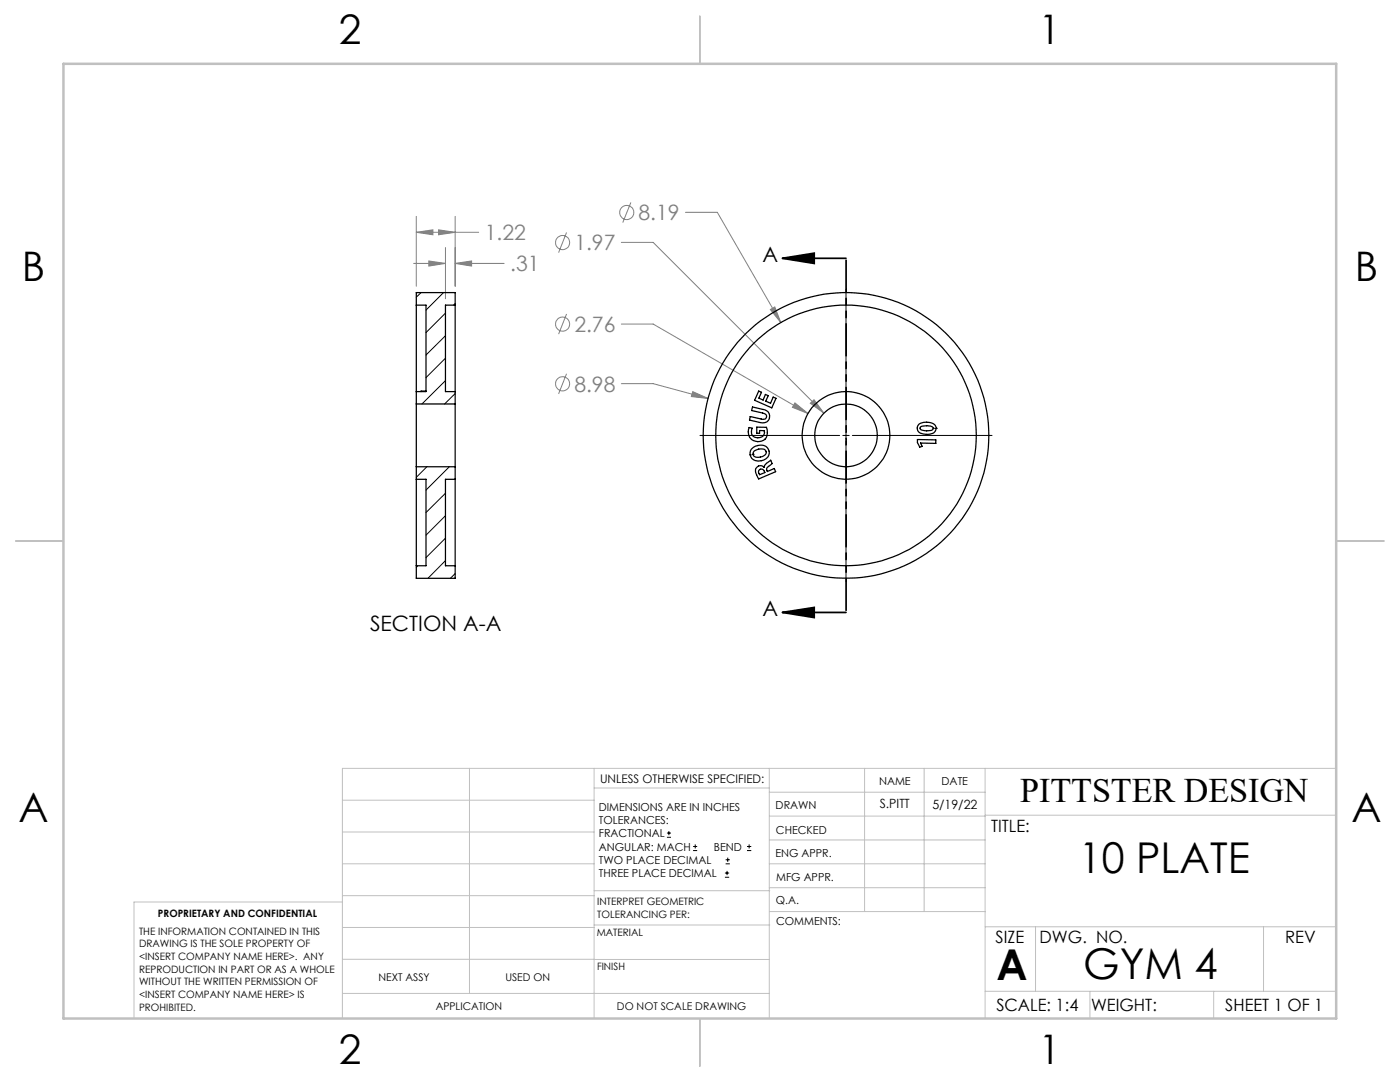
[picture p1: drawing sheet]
<svg xmlns="http://www.w3.org/2000/svg" width="279mm" height="216mm" viewBox="0 0 279 216" stroke-linecap="round" stroke-linejoin="round" font-family="sans-serif">
<g fill="none" stroke="#808080" stroke-width=".2">
<path d="M82.5 52.6h6.4M83.1 46.4l3.3-.5v.9zM83.1 43.2v13.9M83.1 46.4h12.4M85.6 52.1l3.3 .5-3.3 .5zM87.5 45.9l3.3 .5-3.3 .4zM88.9 49.4v10.2M90.8 52.6l3.3-.5v1zM90.8 43.2v13.9M90.8 52.6h9.8M113.1 46.4l-1.6 4M124 48.4h6.4l34 34"/>
<path d="M125.9 40.4l-1.6 4M136.8 42.4h6.4l12.6 21.9M113.1 62.7l-1.6 4M113.1 74.6l-1.6 4M124 64.7h6.4l30.9 17.8M124 76.6h6.4l10.9 2.9M138.3 78.1l3 1.4-3.3-.4zM153.7 61.8l.9-.6 1.2 3.1zM158.6 80.4l2.7 2.1-3.1-1.2zM161.7 80.5l.8-.7 1.9 2.6z"/>
<circle cx="112.3" cy="48.4" r="1.41"/>
<circle cx="125.1" cy="42.4" r="1.42"/>
<circle cx="112.3" cy="76.6" r="1.42"/>
<circle cx="112.3" cy="64.7" r="1.41"/>
</g>
<g fill="none" stroke="#000" stroke-width=".2">
<path d="M168.8 57.7v27.9M139.7 86.9h27.9M168.2 86.9h1.3M168.8 86.3v1.2M168.8 88.2v27.8M170.1 86.9h27.9M133.1 167.1h.8M133.1 166.2h.8M133.5 165.8v.9M138.3 169.7h.8M138.3 168.9h.8M138.7 168.5v.8"/>
<path d="M144.7 175h.8M144.7 174.2h.8M144.8 172.4h.9M144.8 171.6h.9M145.1 173.8v.8M145.2 171.1v.9M149.1 169.7h.8M149.1 168.9h.8M149.5 168.5v.8"/>
</g>
<path d="M156.1 51.5l6.4-1v2.1zM156.1 51.5h12.7M156.1 122.2l6.4-1v2zM156.1 122.2h12.7" fill="none" stroke="#000" stroke-width=".35"/>
<path d="M168.9 51.5v70.7" fill="none" stroke="#000" stroke-width=".35" stroke-dasharray="6.3 1.3 1.3 1.3 1.3 1.3" stroke-dashoffset="-.4"/>
<g fill="none" stroke="#c0c0c0" stroke-width=".2">
<path d="M68.3 159.7h50.3M93.7 153.3v44.9M118.6 153.3v49.9M118.6 157.2h34.9M153.5 153.3v49.9M153.5 158.1h43.1M172.5 153.3v28.6M184.4 153.3v28.6M196.6 153.3v49.9M266.7 153.3h-198.4v49.9M68.3 178.7h50.3M68.3 172.4h50.3"/>
<path d="M68.3 166h50.3M68.3 180h-41.6v23.2M118.6 177.7h35M153.5 167.6h43.1M153.5 162.8h43.1M153.5 172.4h43.1M153.5 177.1h43.1M196.6 162.7h70.1M68.3 198.2h85.2M68.3 191.4l85.2 .1M68.3 185.1h50.3M118.6 184.6h35"/>
<path d="M153.6 181.9h43M196.6 197.8h70.1M196.6 184.9h70.1M206.7 184.9v12.9M217.5 197.8v5.4M242.2 197.8v5.4M252.2 184.9v12.9"/>
</g>
<path d="M139.7 3.2v9.5M3.1 107.9h9.6M266.7 107.9h9.5M139.7 203.2v9.6" fill="none" stroke="#c0c0c0" stroke-width=".25"/>
<path d="M12.7 12.7h254v190.5h-254z" fill="none" stroke="#c0c0c0" stroke-width=".5"/>
<path d="M156.1 51.5l6.4-1v2.1zM156.1 122.2l6.4-1v2z" fill="#000"/>
<path d="M161.7 80.5l2.7 1.9-1.9-2.6zM158.6 80.4l-.4 .9 3.1 1.2zM153.7 61.8l2.1 2.5-1.2-3.1zM138.3 78.1l-.3 1 3.3 .4zM90.8 52.6l3.3-.5v1zM85.6 52.1l3.3 .5-3.3 .5zM87.5 45.9l3.3 .5-3.3 .4zM83.1 46.4l3.3-.5v.9z" fill="#808080"/>
<g fill="none" stroke="#000" stroke-width=".25">
<path d="M83.1 60.9v17.2M83.1 60.9v-2.5h7.7v2.5M83.1 78.1v2.5M83.1 60.9h1.9v17.2h-1.9M85 78h-1v.1M90.8 60.9v17.2M90.8 78.1v2.5M90.8 60.9h-1.9v17.2h1.9M151.4 78l.6 .3-.6 1.1 .9 .4 .5-1.1 .5 .3-.5 1 1 .5 .5-1.3 .6 .3-.9 1.9-3.4-1.5zM83.1 80.6v12.5M83.1 95.6v17.3M83.1 95.6h1.9v17.3h-1.9"/>
<path d="M83.1 93.1v2.5M83.1 93.1h7.7M83.1 80.6h7.7M90.8 95.6v17.3M90.8 80.6v12.5M90.8 95.6h-1.9v17.3h1.9M90.8 93.1v2.5M149.5 85.3l.6 .1a1.32 1.32 0 0 0 .7 1.9 1.32 1.32 0 0 0 1.8-1l-.1-.4h-.9v.6l-.6-.1v-1.2l2 .1a1.96 1.96 0 0 1-.9 2.7 1.97 1.97 0 0 1-2.3-.4 1.97 1.97 0 0 1-.3-2.3zM149.7 90.8h.1M149.9 89.6a2.34 2.34 0 0 1 3.2-.3 1.6 1.6 0 0 1 .3 1.7 1.6 1.6 0 0 1-1.5 .9 1.59 1.59 0 0 1-1.8-.4 1.59 1.59 0 0 1-.2-1.9zM150.2 81.2l2.1 .5a1.36 1.36 0 0 1 1.3 1.7 1.36 1.36 0 0 1-1.9 .9l-2.1-.5 .1-.7 2.2 .5a.67 .67 0 0 0 1.1-.4 .67 .67 0 0 0-.8-.8l-2.2-.5zM150.3 90.7h.1"/>
<path d="M150.5 90.1a1.86 1.86 0 0 1 2.3-.2 .81 .81 0 0 1-.6 1.2l-.4 .1a.99 .99 0 0 1-1.5-.7zM151 93.3l.2-.2a.97 .97 0 0 1 1.3 .1l.3-.6 1-.8 .3 .7-1 .8-.1 .4 .1 .4 1.4-.6 .3 .6-3.4 1.5-.6-1.2a1.07 1.07 0 0 1 .2-1.1zM151.6 93.8a.66 .66 0 0 1 .7-.1 .66 .66 0 0 1 .3 .6l-1 .4-.2-.4zM183.1 87.7l3.7 .1v.7l-3.1-.1 .3 .7-.4 .1-.5-.9zM183.4 84.6a2.87 2.87 0 0 1 3.3 .3 1.18 1.18 0 0 1-1.1 1.7 2.68 2.68 0 0 1-2.4-.6 1.14 1.14 0 0 1 .2-1.4zM183.8 85.1a2.91 2.91 0 0 1 2.4 .2 .43 .43 0 0 1-.1 .5 .43 .43 0 0 1-.4 .1h-1.2a.71 .71 0 0 1-.9-.5zM186.3 85.5h.1M186.8 85.5h.1M83.1 112.9v2.5h7.7v-2.5"/>
<circle cx="168.8" cy="86.9" r="6.3"/>
<circle cx="168.8" cy="86.9" r="8.7"/>
<circle cx="168.8" cy="86.9" r="28.5"/>
<circle cx="168.8" cy="86.9" r="26"/>
</g>
<g fill="none" stroke="#000" stroke-width=".2">
<path d="M84 58.4l-.9 .9M88.5 58.4l-3.5 3.5M88.9 62.5l-3.9 3.9M88.9 67l-3.9 3.8M88.9 71.5l-3.9 3.9M88.9 76l-4.7 4.6M90.8 60.5l-.3 .4M90.8 78.5l-2.1 2.1M85.2 93.1l-2.1 2.1M88.9 98.4l-3.9 3.9M89.7 93.1l-4.7 4.7M83.4 112.9l-.3 .3"/>
<path d="M88.9 102.9l-3.9 3.9M88.9 107.4l-3.9 3.9M88.9 111.9l-3.5 3.5M90.8 114.4l-.9 1"/>
</g>
<g font-size="8.5">
<text x="215.3" y="174.2">10 PLATE</text>
<text x="198.9" y="195.5">A</text>
<text x="216.2" y="195.4">GYM 4</text>
</g>
<g font-size="8.1">
<text x="67.6" y="8.9">2</text>
<text x="207.3" y="8.9">1</text>
<text x="4.4" y="56.1">B</text>
<text x="270.4" y="56.1">B</text>
<text x="3.7" y="164.1">A</text>
<text x="269.7" y="164.1">A</text>
<text x="67.6" y="212.4">2</text>
<text x="207.3" y="212.4">1</text>
</g>
<text font-size="6.9" x="203.6" y="160.1">PITTSTER DESIGN</text>
<g font-size="4.2" fill="#808080">
<text x="96.7" y="47.9">1.22</text>
<text x="127.4" y="43.9">8.19</text>
<text x="114.6" y="49.9">1.97</text>
<text x="101.8" y="54.2">.31</text>
<text x="114.6" y="66.2">2.76</text>
<text x="114.6" y="78.1">8.98</text>
</g>
<g font-size="4.2">
<text x="152.2" y="52.2">A</text>
<text x="73.9" y="125.9">SECTION A-A</text>
<text x="152.2" y="122.9">A</text>
</g>
<g font-size="3.4">
<text x="197.8" y="166">TITLE:</text>
<text x="198.7" y="188.1">SIZE</text>
<text x="207.5" y="188.1">DWG. NO.</text>
<text x="256.5" y="188.2">REV</text>
<text x="198.8" y="201.7">SCALE: 1:4</text>
<text x="217.7" y="201.8">WEIGHT:</text>
<text x="244.5" y="201.7">SHEET 1 OF 1</text>
</g>
<g font-size="2.5">
<text x="175.6" y="161.3">S.PITT</text>
<text x="186.1" y="161.4">5/19/22</text>
</g>
<text font-size="2.4" x="119.8" y="156.2">UNLESS OTHERWISE SPECIFIED:</text>
<g font-size="2.2">
<text x="119.5" y="161.8">DIMENSIONS ARE IN INCHES</text>
<text x="154.8" y="161.4">DRAWN</text>
<text x="175.4" y="156.6">NAME</text>
<text x="187.9" y="156.7">DATE</text>
<text x="119.5" y="164.4">TOLERANCES:</text>
<text x="119.5" y="167.1">FRACTIONAL</text>
<text x="154.9" y="166.3">CHECKED</text>
<text x="119.5" y="169.7">ANGULAR: MACH</text>
<text x="119.5" y="172.4">TWO PLACE DECIMAL</text>
<text x="142.5" y="169.7">BEND</text>
<text x="154.8" y="171">ENG APPR.</text>
<text x="119.5" y="175">THREE PLACE DECIMAL</text>
<text x="154.9" y="175.7">MFG APPR.</text>
<text x="154.9" y="180.4">Q.A.</text>
<text x="154.9" y="184.6">COMMENTS:</text>
</g>
<g font-size="2.1">
<text x="75.5" y="195.7">NEXT ASSY</text>
<text x="100.9" y="195.7">USED ON</text>
<text x="86.9" y="201.5">APPLICATION</text>
<text x="123.1" y="201.6">DO NOT SCALE DRAWING</text>
</g>
<g font-size="2">
<text x="31.5" y="182.9">PROPRIETARY AND CONFIDENTIAL</text>
<text x="119.2" y="180.6">INTERPRET GEOMETRIC</text>
<text x="119.2" y="183.1">TOLERANCING PER:</text>
<text x="27.8" y="186.5">THE INFORMATION CONTAINED IN THIS</text>
<text x="27.8" y="189">DRAWING IS THE SOLE PROPERTY OF</text>
<text x="27.8" y="191.6">&lt;INSERT COMPANY NAME HERE&gt;. ANY</text>
<text x="119.1" y="186.7">MATERIAL</text>
<text x="27.8" y="194.1">REPRODUCTION IN PART OR AS A WHOLE</text>
<text x="27.8" y="196.6">WITHOUT THE WRITTEN PERMISSION OF</text>
<text x="119.1" y="193.5">FINISH</text>
<text x="27.8" y="199.1">&lt;INSERT COMPANY NAME HERE&gt; IS</text>
<text x="27.8" y="201.7">PROHIBITED.</text>
</g>
</svg>
